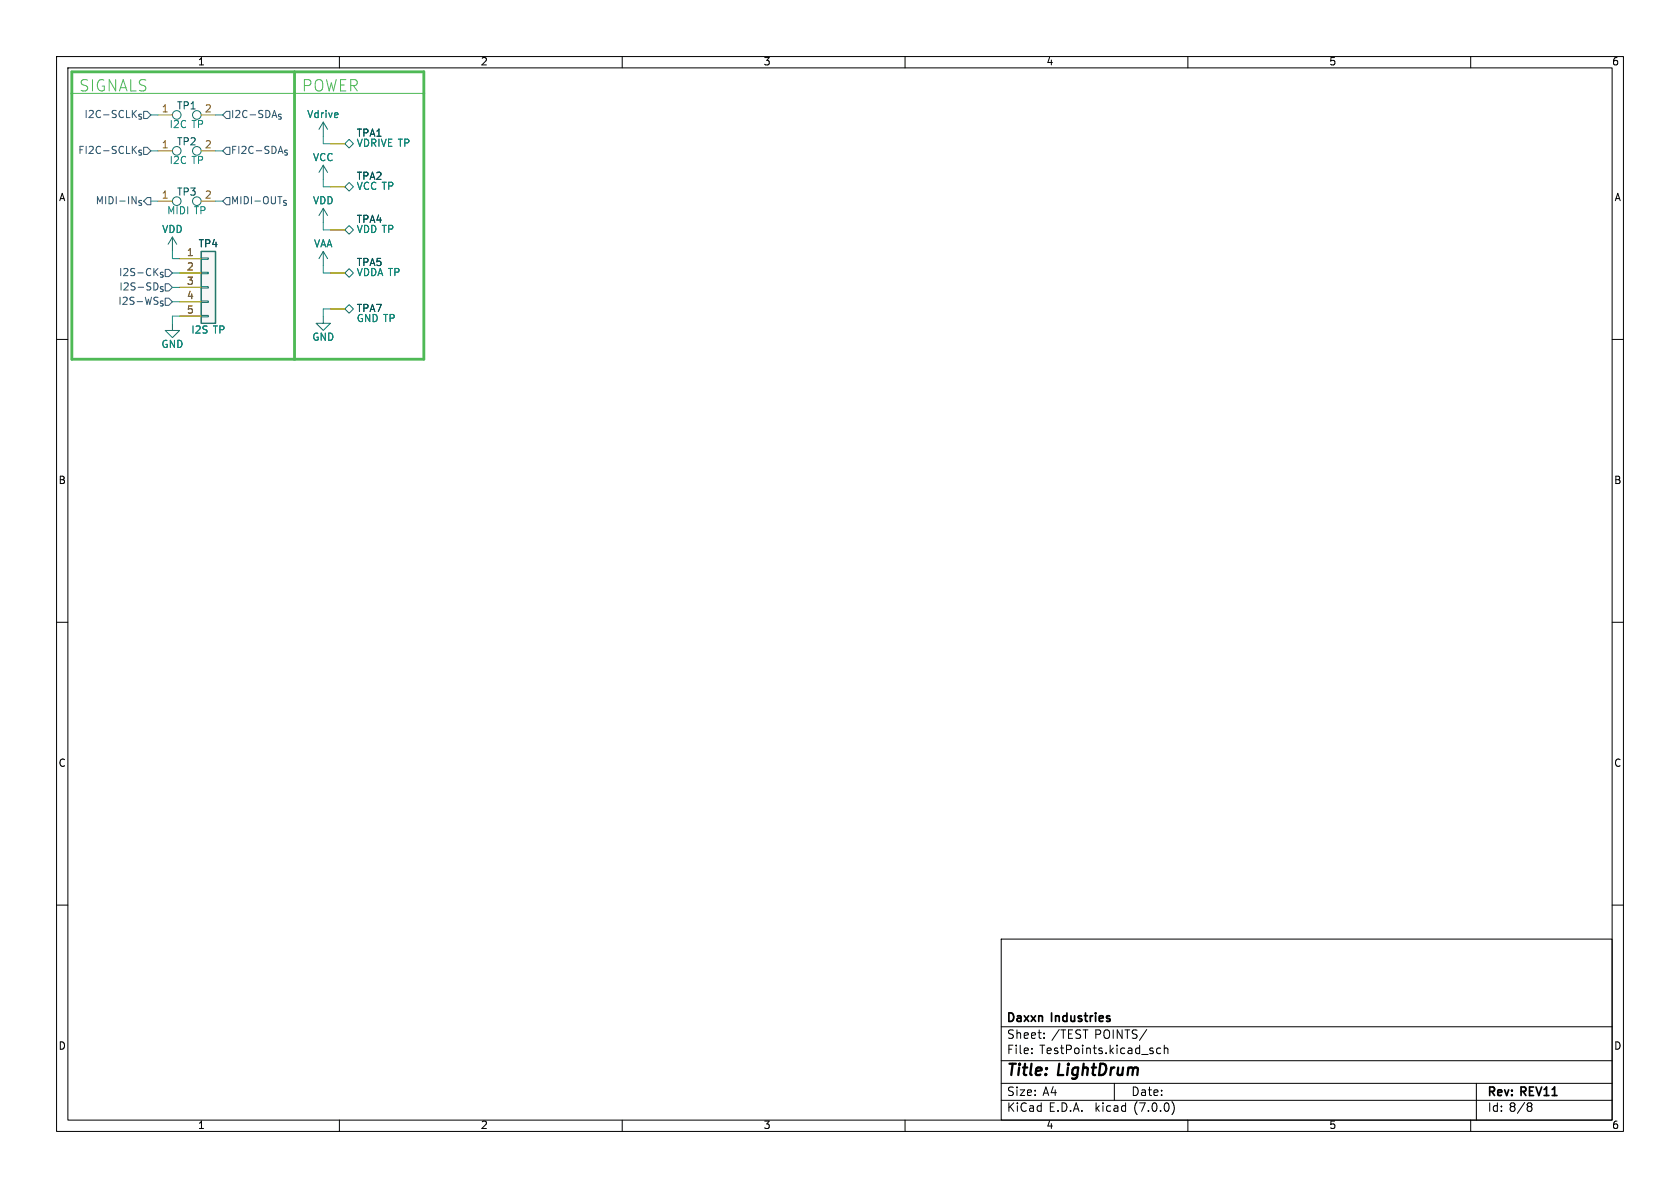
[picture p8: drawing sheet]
<svg xmlns="http://www.w3.org/2000/svg" width="297mm" height="210mm" viewBox="0 0 297 210" stroke-linecap="round" stroke-linejoin="round" font-family="sans-serif">
<g fill="none" stroke="#000" stroke-width=".18">
<path d="M10 10h277v190h-277zM12 12h273v186h-273zM60 10v2M110 10v2M160 10v2M210 10v2M260 10v2M10 60h2M285 60h2M10 110h2M285 110h2M10 160h2"/>
<path d="M285 160h2M177 166h108v32h-108zM60 198v2M110 198v2M160 198v2M177 194.5h108M177 191.5h108M177 187.5h108M177 181.5h108M182.4 186.1v.2M182.4 185.3v.2M184.6 183.4v.2"/>
<path d="M184.6 182.6v.2M197 191.5v3M202.7 182l-1.3 1.9M205.2 185.3h-.4l-.3 .2v.5l.1 .2h.6M205.8 185.4l.2-.1h.4l.1 1M205.8 184.8v1.5M207.2 194.7a1.72 1.72 0 0 1 0 2.3M210 198v2M260 198v2M261 191.5v6.5M270.3 195.6h.2M270.5 195l.3 .2-.3 .4"/>
<path d="M270.5 195.6l.3 .1v.5l-.3 .3h-.2"/>
</g>
<g fill="none" stroke="#187164" stroke-width=".18">
<path d="M57.1 36.8l-.7 1.3M57.1 21.6v2.5M57.1 29.2v2.6M57.1 36.8v2.6M57.1 36.8l.8 1.3M57.1 21.6l-.7 1.3M57.1 21.6l.8 1.3M57.1 29.2l-.7 1.3M57.1 29.2l.8 1.3M61 33l.7-.7 .8 .7-.8 .8zM61 25.4l.7-.8 .8 .8-.8 .8zM30.5 57.2v1.2h1.2l-1.2 1.3-1.3-1.3h1.3"/>
<path d="M30.5 41.9l-.8 1.3M30.5 41.9v2.6M30.5 41.9l.7 1.3M35.6 55.8h1.2v.2h-1.2zM35.6 53.2h1.2v.3h-1.2zM35.6 50.7h1.2v.2h-1.2zM35.6 48.1h1.2v.3h-1.2zM35.6 45.6h1.2v.2h-1.2zM57.1 55.9v1.3h1.3l-1.3 1.2-1.2-1.2h1.2M57.1 44.5v2.5M57.1 44.5l-.7 1.2M57.1 44.5l.8 1.2"/>
<path d="M61 54.6l.7-.8 .8 .8-.8 .8zM61 48.3l.7-.8 .8 .8-.8 .7zM61 40.6l.7-.7 .8 .7-.8 .8z"/>
<circle cx="31.2" cy="20.3" r=".76"/>
<circle cx="31.2" cy="26.7" r=".76"/>
<circle cx="31.2" cy="35.6" r=".76"/>
<circle cx="34.8" cy="20.3" r=".76"/>
<circle cx="34.8" cy="26.7" r=".76"/>
<circle cx="34.8" cy="35.6" r=".76"/>
</g>
<g fill="none" stroke="#a0a006" stroke-width=".18">
<path d="M27.9 26.7h2.6M27.9 20.3h2.6M27.9 35.6h2.6M35.6 26.7h2.5M35.6 20.3h2.5M35.6 35.6h2.5M58.4 33h2.6M58.4 25.4h2.6M31.7 45.7h3.9M31.7 48.3h3.9M31.7 50.8h3.9M31.7 53.3h3.9"/>
<path d="M31.7 55.9h3.9M58.4 54.6h2.6M58.4 48.3h2.6M58.4 40.6h2.6"/>
</g>
<path d="M35.6 44.5h2.5v12.7h-2.5z" fill="#f7f7f7" stroke="#f7f7f7" stroke-width=".18"/>
<path d="M35.6 44.5h2.5v12.7h-2.5z" fill="none" stroke="#187164" stroke-width=".25"/>
<path d="M25.4 19.7h.6l.7 .6-.7 .7h-.6zM40 19.7h.6v1.3h-.6l-.6-.7zM25.4 26h.6l.7 .7-.7 .6h-.6zM39.4 26.7l.6-.7h.6v1.3h-.6zM39.4 35.6l.6-.7h.6v1.3h-.6zM29.2 47.6h.6l.7 .7-.7 .6h-.6z" fill="none" stroke="#345372" stroke-width=".18"/>
<path d="M12.7 12.7h62.2v50.8h-62.2zM52.1 12.7v50.8" fill="none" stroke="#4eb955" stroke-width=".5"/>
<path d="M12.7 16.5h62.2" fill="none" stroke="#4eb955" stroke-width=".18"/>
<g fill="none" stroke="#0b7fb0" stroke-width=".18">
<path d="M26.7 20.3h1.2M26.7 35.6h1.2M26.7 26.7h1.2M38.1 20.3h1.3M38.1 35.6h1.3M38.1 26.7h1.3M57.1 24.1v1.3h1.3M57.1 31.8v1.2h1.3M57.1 39.4v1.2h1.3M30.5 50.8h1.2M30.5 44.5v1.2h1.2M30.5 48.3h1.2"/>
<path d="M30.5 53.3h1.2M31.7 55.9h-1.2v1.3M57.1 47v1.3h1.3M58.4 54.6h-1.3v1.3"/>
</g>
<g font-size="2.8" fill="#4eb955">
<text x="14" y="16.5">SIGNALS</text>
<text x="53.3" y="16.5">POWER</text>
</g>
<g font-size="2.8">
<text x="178" y="190.8">Title:</text>
<text x="187.1" y="190.8">LightDrum</text>
</g>
<g font-size="2.1">
<text x="178" y="183.9">Sheet:</text>
<text x="178" y="181.1">Daxxn</text>
<text x="185.9" y="183.9">/TEST</text>
<text x="186" y="181.1">Industries</text>
<text x="193.5" y="183.9">POINTS/</text>
<text x="178" y="186.6">File:</text>
<text x="183.8" y="186.6">TestPoints.kicad_sch</text>
<text x="178" y="196.8">KiCad</text>
<text x="178" y="194">Size:</text>
<text x="184.3" y="194">A4</text>
<text x="185.4" y="196.8">E.D.A.</text>
<text x="193.7" y="196.8">kicad</text>
<text x="200" y="194">Date:</text>
<text x="200.6" y="196.8">(7.0.0)</text>
<text x="263" y="194.2">Rev:</text>
<text x="263" y="196.8">Id: 8/8</text>
<text x="269" y="194.2">REV11</text>
</g>
<g font-size="1.8">
<text x="35" y="11.8">1</text>
<text x="85" y="11.8">2</text>
<text x="135" y="11.8">3</text>
<text x="185" y="11.8">4</text>
<text x="235" y="11.8">5</text>
<text x="285" y="11.8">6</text>
<text x="10.4" y="35.8">A</text>
<text x="285.4" y="35.8">A</text>
<text x="10.3" y="85.8">B</text>
<text x="285.3" y="85.8">B</text>
<text x="10.3" y="135.8">C</text>
<text x="285.3" y="135.8">C</text>
<text x="10.3" y="185.8">D</text>
<text x="285.3" y="185.8">D</text>
<text x="35" y="199.8">1</text>
<text x="85" y="199.8">2</text>
<text x="135" y="199.8">3</text>
<text x="185" y="199.8">4</text>
<text x="235" y="199.8">5</text>
<text x="285" y="199.8">6</text>
</g>
<g font-size="1.8" fill="#345372">
<text x="14.7" y="21.1">I2C-SCLK_{S}</text>
<text x="40.8" y="21.1">I2C-SDA_{S}</text>
<text x="13.6" y="27.5">FI2C-SCLK_{S}</text>
<text x="40.8" y="27.5">FI2C-SDA_{S}</text>
<text x="16.7" y="36.4">MIDI-IN_{S}</text>
<text x="40.8" y="36.4">MIDI-OUT_{S}</text>
<text x="20.8" y="49.1">I2S-CK_{S}</text>
<text x="20.9" y="51.6">I2S-SD_{S}</text>
<text x="20.7" y="54.2">I2S-WS_{S}</text>
</g>
<g font-size="1.8" fill="#8c5a0a">
<text x="28.5" y="20.1">1</text>
<text x="36.2" y="20.1">2</text>
<text x="28.5" y="26.4">1</text>
<text x="36.2" y="26.4">2</text>
<text x="28.5" y="35.3">1</text>
<text x="36.2" y="35.3">2</text>
<text x="33" y="45.5">1</text>
<text x="33" y="48">2</text>
<text x="33" y="50.5">3</text>
<text x="33" y="53.1">4</text>
<text x="33" y="55.6">5</text>
</g>
<g font-size="1.8" fill="#128875">
<text x="29.9" y="22.9">I2C TP</text>
<text x="54.2" y="21.1">Vdrive</text>
<text x="29.9" y="29.3">I2C TP</text>
<text x="55.3" y="28.8">VCC</text>
<text x="63" y="24.4">TPA1</text>
<text x="63" y="26.2">VDRIVE TP</text>
<text x="63" y="32.1">TPA2</text>
<text x="63" y="33.8">VCC TP</text>
<text x="28.6" y="41.5">VDD</text>
<text x="29.5" y="38.2">MIDI TP</text>
<text x="55.3" y="36.4">VDD</text>
<text x="63" y="39.7">TPA4</text>
<text x="63" y="41.5">VDD TP</text>
<text x="55.5" y="44">VAA</text>
<text x="63" y="47.3">TPA5</text>
<text x="63" y="49.1">VDDA TP</text>
<text x="33.8" y="59.2">I2S</text>
<text x="37.7" y="59.2">TP</text>
<text x="63" y="55.4">TPA7</text>
<text x="63" y="57.2">GND TP</text>
<text x="28.5" y="61.8">GND</text>
<text x="55.2" y="60.5">GND</text>
</g>
<g font-size="1.8" fill="#005550">
<text x="31.2" y="19.6">TP1</text>
<text x="31.2" y="26">TP2</text>
<text x="31.2" y="34.9">TP3</text>
<text x="35" y="44">TP4</text>
</g>
</svg>
